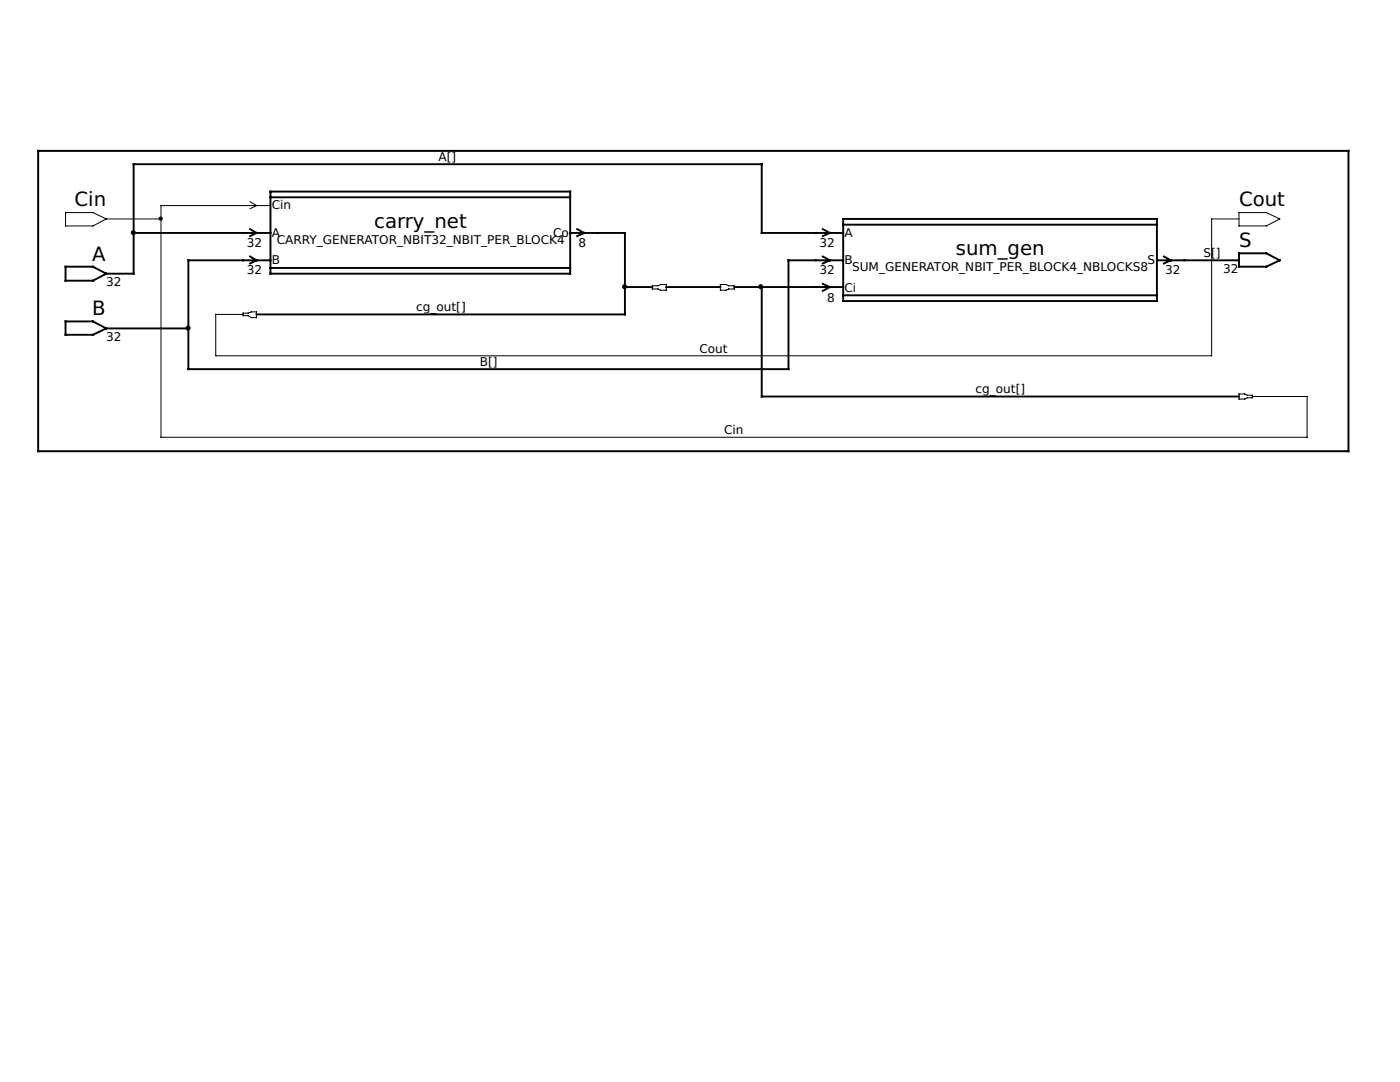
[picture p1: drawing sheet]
<svg xmlns="http://www.w3.org/2000/svg" width="279mm" height="216mm" viewBox="0 0 279 216" stroke-linecap="round" stroke-linejoin="round" font-family="sans-serif">
<path d="M7.6 30.1h261.5v59.9h-261.5zM13.1 42.4h5.4l2.7 1.3-2.7 1.4h-5.4zM21.2 43.7h10.9M49.9 40.3l1.3 .7-1.3 .7M54 41h-21.9v46.2h228.8v-8.1h-11M130.2 57h1.1l.5-.2h1.2v1.1h-1.2l-.5-.2h-1.1zM143.8 56.8h1.1l.5 .2h1.2v.7h-1.2l-.5 .2h-1.1zM247.3 42.4h5.4l2.7 1.3-2.7 1.4h-5.4zM247.3 43.7h-5.5v27.3h-198.7v-8.3h5.4M48.5 62.5l2.7-.3v1.2h-1l-.7-.4h-1zM247.3 78.6h1.1l.5 .3h1v.5h-1l-.5 .2h-1.1z" fill="none" stroke="#000" stroke-width=".2"/>
<g fill="none" stroke="#000" stroke-width=".38">
<path d="M7.6 30.1h261.5v59.9h-261.5zM54 38.2h59.8v16.4h-59.8zM54 39.4h59.8M13.1 53.2h5.4l2.7 1.4-2.7 1.4h-5.4zM26.7 46.5h27.3M49.9 45.7l1.3 .8-1.3 .6M49.9 51.2l1.3 .7-1.3 .7M54 53.5h59.8M54 51.9h-16.4v21.8h119.8v-21.8h10.9M113.8 46.5h10.9v16.2h-73.5M115.2 45.7l1.4 .8-1.4 .6M124.7 57.3h5.5"/>
<path d="M133 57.3h10.8M146.6 57.3h21.7M152 57.3v21.8h95.3M164.2 45.7l1.4 .8-1.4 .6M164.2 51.2l1.4 .7-1.4 .7M164.2 56.6l1.4 .7-1.4 .7M168.3 46.5h-16.3v-13.7h-125.3v21.8h-5.5M168.3 43.7h62.6v16.4h-62.6zM168.3 44.8h62.6M168.3 58.9h62.6M230.9 51.9h16.4M232.3 51.2l1.4 .7-1.4 .7"/>
<path d="M247.3 50.5h5.4l2.7 1.4-2.7 1.3h-5.4zM13.1 64.1h5.4l2.7 1.4-2.7 1.3h-5.4zM21.2 65.5h16.4"/>
<circle cx="26.6" cy="46.4" r=".32"/>
<circle cx="124.7" cy="57.2" r=".32"/>
<circle cx="151.8" cy="57.2" r=".32"/>
<circle cx="37.5" cy="65.5" r=".32"/>
</g>
<circle cx="32.1" cy="43.6" r=".32" fill="#000" stroke="#000" stroke-width=".2"/>
<g font-size="3.9">
<text x="14.9" y="41.1">Cin</text>
<text x="247.3" y="41.1">Cout</text>
<text x="74.7" y="45.5">carry_net</text>
<text x="18.4" y="52.1">A</text>
<text x="190.8" y="50.9">sum_gen</text>
<text x="247.3" y="49.3">S</text>
<text x="18.4" y="62.9">B</text>
</g>
<g font-size="2.4">
<text x="87.5" y="32.1">A[]</text>
<text x="54.2" y="41.8">Cin</text>
<text x="54.2" y="47.2">A</text>
<text x="110.4" y="47.2">Co</text>
<text x="168.5" y="47.2">A</text>
<text x="49.3" y="49.3">32</text>
<text x="54.2" y="52.7">B</text>
<text x="55.2" y="48.6">CARRY_GENERATOR_NBIT32_NBIT_PER_BLOCK4</text>
<text x="115.4" y="49.3">8</text>
<text x="163.6" y="49.3">32</text>
<text x="168.5" y="52.7">B</text>
<text x="229" y="52.7">S</text>
<text x="240.2" y="51.3">S[]</text>
<text x="21.2" y="57.2">32</text>
<text x="49.3" y="54.7">32</text>
<text x="163.6" y="54.7">32</text>
<text x="168.5" y="58.2">Ci</text>
<text x="170.1" y="54.1">SUM_GENERATOR_NBIT_PER_BLOCK4_NBLOCKS8</text>
<text x="232.5" y="54.7">32</text>
<text x="244.1" y="54.5">32</text>
<text x="83.1" y="62.1">cg_out[]</text>
<text x="165.1" y="60.2">8</text>
<text x="21.2" y="68.1">32</text>
<text x="139.6" y="70.4">Cout</text>
<text x="95.8" y="73">B[]</text>
<text x="194.7" y="78.5">cg_out[]</text>
<text x="144.5" y="86.6">Cin</text>
</g>
</svg>
